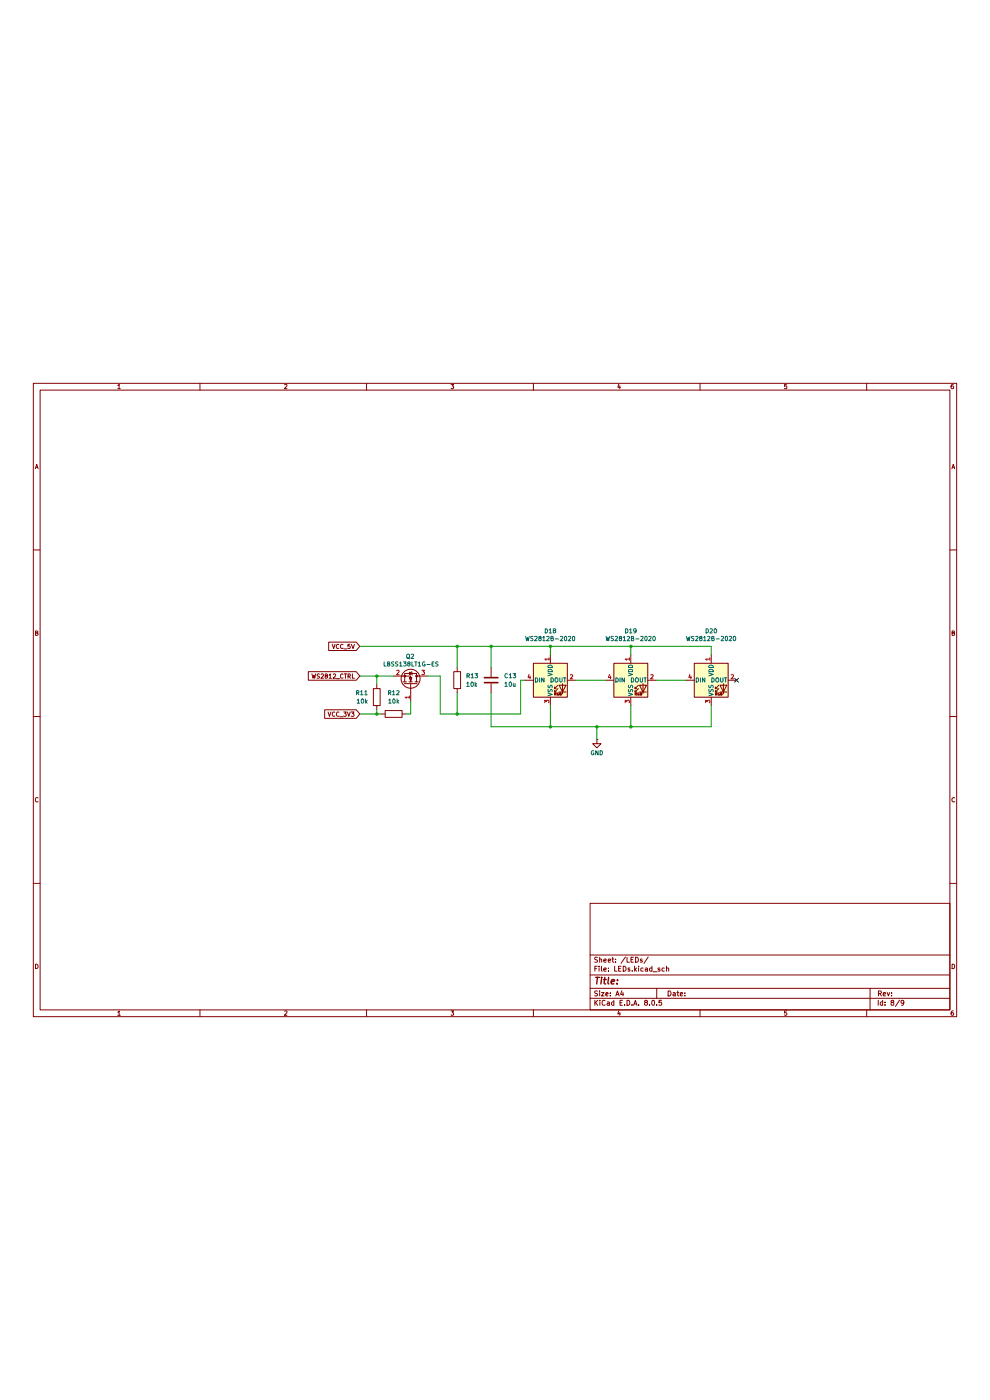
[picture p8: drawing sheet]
(kicad_sch
 (version 20231120)
 (generator "eeschema")
 (generator_version "8.0")
 (paper "A4")
 (lib_symbols
  (symbol "Device:C"
   (pin_numbers hide)
   (pin_names
    (offset 0.254)) (exclude_from_sim no) (in_bom yes) (on_board yes)
   (property "Reference" "C" (at 0.635 2.54 0) (effects (font (size 1.27 1.27)) (justify left)))
   (property "Value" "C" (at 0.635 -2.54 0) (effects (font (size 1.27 1.27)) (justify left)))
   (property "Footprint" "" (at 0.9652 -3.81 0) (effects (font (size 1.27 1.27)) (hide yes)))
   (property "Datasheet" "~" (at 0 0 0) (effects (font (size 1.27 1.27)) (hide yes)))
   (property "Description" "Unpolarized capacitor" (at 0 0 0) (effects (font (size 1.27 1.27)) (hide yes)))
   (symbol "C_0_1"
    (polyline (pts (xy -2.032 -0.762) (xy 2.032 -0.762)) (stroke (width 0.508) (type default)) (fill (type none)))
    (polyline (pts (xy -2.032 0.762) (xy 2.032 0.762)) (stroke (width 0.508) (type default)) (fill (type none))))
   (symbol "C_1_1"
    (pin passive line (at 0 3.81 270) (length 2.794) (name "~" (effects (font (size 1.27 1.27)))) (number "1" (effects (font (size 1.27 1.27)))))
    (pin passive line (at 0 -3.81 90) (length 2.794) (name "~" (effects (font (size 1.27 1.27)))) (number "2" (effects (font (size 1.27 1.27)))))))
  (symbol "Device:R"
   (pin_numbers hide)
   (pin_names
    (offset 0)) (exclude_from_sim no) (in_bom yes) (on_board yes)
   (property "Reference" "R" (at 2.032 0 90) (effects (font (size 1.27 1.27))))
   (property "Value" "R" (at 0 0 90) (effects (font (size 1.27 1.27))))
   (property "Footprint" "" (at -1.778 0 90) (effects (font (size 1.27 1.27)) (hide yes)))
   (property "Datasheet" "~" (at 0 0 0) (effects (font (size 1.27 1.27)) (hide yes)))
   (property "Description" "Resistor" (at 0 0 0) (effects (font (size 1.27 1.27)) (hide yes)))
   (symbol "R_0_1"
    (rectangle (start -1.016 -2.54) (end 1.016 2.54) (stroke (width 0.254) (type default)) (fill (type none))))
   (symbol "R_1_1"
    (pin passive line (at 0 3.81 270) (length 1.27) (name "~" (effects (font (size 1.27 1.27)))) (number "1" (effects (font (size 1.27 1.27)))))
    (pin passive line (at 0 -3.81 90) (length 1.27) (name "~" (effects (font (size 1.27 1.27)))) (number "2" (effects (font (size 1.27 1.27)))))))
  (symbol "LED:WS2812B"
   (pin_names
    (offset 0.254)) (exclude_from_sim no) (in_bom yes) (on_board yes)
   (property "Reference" "D" (at 5.08 5.715 0) (effects (font (size 1.27 1.27)) (justify right bottom)))
   (property "Value" "WS2812B" (at 1.27 -5.715 0) (effects (font (size 1.27 1.27)) (justify left top)))
   (property "Footprint" "LED_SMD:LED_WS2812B_PLCC4_5.0x5.0mm_P3.2mm" (at 1.27 -7.62 0) (effects (font (size 1.27 1.27)) (justify left top) (hide yes)))
   (property "Datasheet" "https://cdn-shop.adafruit.com/datasheets/WS2812B.pdf" (at 2.54 -9.525 0) (effects (font (size 1.27 1.27)) (justify left top) (hide yes)))
   (property "Description" "RGB LED with integrated controller" (at 0 0 0) (effects (font (size 1.27 1.27)) (hide yes)))
   (symbol "WS2812B_0_0"
    (text "RGB" (at 2.286 -4.191 0) (effects (font (size 0.762 0.762)))))
   (symbol "WS2812B_0_1"
    (polyline (pts (xy 1.27 -3.556) (xy 1.778 -3.556)) (stroke (width 0) (type default)) (fill (type none)))
    (polyline (pts (xy 1.27 -2.54) (xy 1.778 -2.54)) (stroke (width 0) (type default)) (fill (type none)))
    (polyline (pts (xy 4.699 -3.556) (xy 2.667 -3.556)) (stroke (width 0) (type default)) (fill (type none)))
    (polyline (pts (xy 2.286 -2.54) (xy 1.27 -3.556) (xy 1.27 -3.048)) (stroke (width 0) (type default)) (fill (type none)))
    (polyline (pts (xy 2.286 -1.524) (xy 1.27 -2.54) (xy 1.27 -2.032)) (stroke (width 0) (type default)) (fill (type none)))
    (polyline (pts (xy 3.683 -1.016) (xy 3.683 -3.556) (xy 3.683 -4.064)) (stroke (width 0) (type default)) (fill (type none)))
    (polyline (pts (xy 4.699 -1.524) (xy 2.667 -1.524) (xy 3.683 -3.556) (xy 4.699 -1.524)) (stroke (width 0) (type default)) (fill (type none)))
    (rectangle (start 5.08 5.08) (end -5.08 -5.08) (stroke (width 0.254) (type default)) (fill (type background))))
   (symbol "WS2812B_1_1"
    (pin power_in line (at 0 7.62 270) (length 2.54) (name "VDD" (effects (font (size 1.27 1.27)))) (number "1" (effects (font (size 1.27 1.27)))))
    (pin output line (at 7.62 0 180) (length 2.54) (name "DOUT" (effects (font (size 1.27 1.27)))) (number "2" (effects (font (size 1.27 1.27)))))
    (pin power_in line (at 0 -7.62 90) (length 2.54) (name "VSS" (effects (font (size 1.27 1.27)))) (number "3" (effects (font (size 1.27 1.27)))))
    (pin input line (at -7.62 0 0) (length 2.54) (name "DIN" (effects (font (size 1.27 1.27)))) (number "4" (effects (font (size 1.27 1.27)))))))
  (symbol "Transistor_FET:BSS138"
   (pin_names hide) (exclude_from_sim no) (in_bom yes) (on_board yes)
   (property "Reference" "Q" (at 5.08 1.905 0) (effects (font (size 1.27 1.27)) (justify left)))
   (property "Value" "BSS138" (at 5.08 0 0) (effects (font (size 1.27 1.27)) (justify left)))
   (property "Footprint" "Package_TO_SOT_SMD:SOT-23" (at 5.08 -1.905 0) (effects (font (size 1.27 1.27)
    (italic yes)) (justify left) (hide yes)))
   (property "Datasheet" "https://www.onsemi.com/pub/Collateral/BSS138-D.PDF" (at 5.08 -3.81 0) (effects (font (size 1.27 1.27)) (justify left) (hide yes)))
   (property "Description" "50V Vds, 0.22A Id, N-Channel MOSFET, SOT-23" (at 0 0 0) (effects (font (size 1.27 1.27)) (hide yes)))
   (symbol "BSS138_0_1"
    (polyline (pts (xy 0.254 0) (xy -2.54 0)) (stroke (width 0) (type default)) (fill (type none)))
    (polyline (pts (xy 0.254 1.905) (xy 0.254 -1.905)) (stroke (width 0.254) (type default)) (fill (type none)))
    (polyline (pts (xy 0.762 -1.27) (xy 0.762 -2.286)) (stroke (width 0.254) (type default)) (fill (type none)))
    (polyline (pts (xy 0.762 0.508) (xy 0.762 -0.508)) (stroke (width 0.254) (type default)) (fill (type none)))
    (polyline (pts (xy 0.762 2.286) (xy 0.762 1.27)) (stroke (width 0.254) (type default)) (fill (type none)))
    (polyline (pts (xy 2.54 2.54) (xy 2.54 1.778)) (stroke (width 0) (type default)) (fill (type none)))
    (polyline (pts (xy 2.54 -2.54) (xy 2.54 0) (xy 0.762 0)) (stroke (width 0) (type default)) (fill (type none)))
    (polyline (pts (xy 0.762 -1.778) (xy 3.302 -1.778) (xy 3.302 1.778) (xy 0.762 1.778)) (stroke (width 0) (type default)) (fill (type none)))
    (polyline (pts (xy 1.016 0) (xy 2.032 0.381) (xy 2.032 -0.381) (xy 1.016 0)) (stroke (width 0) (type default)) (fill (type outline)))
    (polyline (pts (xy 2.794 0.508) (xy 2.921 0.381) (xy 3.683 0.381) (xy 3.81 0.254)) (stroke (width 0) (type default)) (fill (type none)))
    (polyline (pts (xy 3.302 0.381) (xy 2.921 -0.254) (xy 3.683 -0.254) (xy 3.302 0.381)) (stroke (width 0) (type default)) (fill (type none)))
    (circle (center 1.651 0) (radius 2.794) (stroke (width 0.254) (type default)) (fill (type none)))
    (circle (center 2.54 -1.778) (radius 0.254) (stroke (width 0) (type default)) (fill (type outline)))
    (circle (center 2.54 1.778) (radius 0.254) (stroke (width 0) (type default)) (fill (type outline))))
   (symbol "BSS138_1_1"
    (pin input line (at -5.08 0 0) (length 2.54) (name "G" (effects (font (size 1.27 1.27)))) (number "1" (effects (font (size 1.27 1.27)))))
    (pin passive line (at 2.54 -5.08 90) (length 2.54) (name "S" (effects (font (size 1.27 1.27)))) (number "2" (effects (font (size 1.27 1.27)))))
    (pin passive line (at 2.54 5.08 270) (length 2.54) (name "D" (effects (font (size 1.27 1.27)))) (number "3" (effects (font (size 1.27 1.27)))))))
  (symbol "power:GND"
   (power)
   (pin_numbers hide)
   (pin_names
    (offset 0) hide) (exclude_from_sim no) (in_bom yes) (on_board yes)
   (property "Reference" "#PWR" (at 0 -6.35 0) (effects (font (size 1.27 1.27)) (hide yes)))
   (property "Value" "GND" (at 0 -3.81 0) (effects (font (size 1.27 1.27))))
   (property "Footprint" "" (at 0 0 0) (effects (font (size 1.27 1.27)) (hide yes)))
   (property "Datasheet" "" (at 0 0 0) (effects (font (size 1.27 1.27)) (hide yes)))
   (property "Description" "Power symbol creates a global label with name \"GND\" , ground" (at 0 0 0) (effects (font (size 1.27 1.27)) (hide yes)))
   (symbol "GND_0_1"
    (polyline (pts (xy 0 0) (xy 0 -1.27) (xy 1.27 -1.27) (xy 0 -2.54) (xy -1.27 -1.27) (xy 0 -1.27)) (stroke (width 0) (type default)) (fill (type none))))
   (symbol "GND_1_1"
    (pin power_in line (at 0 0 270) (length 0) (name "~" (effects (font (size 1.27 1.27)))) (number "1" (effects (font (size 1.27 1.27))))))))
 (junction
  (at 113.03 109.22)
  (diameter 0)
  (color 0 0 0 0))
 (junction
  (at 165.1 113.03)
  (diameter 0)
  (color 0 0 0 0))
 (junction
  (at 147.32 88.9)
  (diameter 0)
  (color 0 0 0 0))
 (junction
  (at 189.23 113.03)
  (diameter 0)
  (color 0 0 0 0))
 (junction
  (at 113.03 97.79)
  (diameter 0)
  (color 0 0 0 0))
 (junction
  (at 179.07 113.03)
  (diameter 0)
  (color 0 0 0 0))
 (junction
  (at 137.16 109.22)
  (diameter 0)
  (color 0 0 0 0))
 (junction
  (at 137.16 88.9)
  (diameter 0)
  (color 0 0 0 0))
 (junction
  (at 165.1 88.9)
  (diameter 0)
  (color 0 0 0 0))
 (junction
  (at 189.23 88.9)
  (diameter 0)
  (color 0 0 0 0))
 (no_connect
  (at 220.98 99.06))
 (wire
  (pts (xy 147.32 88.9) (xy 165.1 88.9))
  (stroke (width 0) (type default)))
 (wire
  (pts (xy 156.21 99.06) (xy 156.21 109.22))
  (stroke (width 0) (type default)))
 (wire
  (pts (xy 113.03 100.33) (xy 113.03 97.79))
  (stroke (width 0) (type default)))
 (wire
  (pts (xy 123.19 109.22) (xy 123.19 105.41))
  (stroke (width 0) (type default)))
 (wire
  (pts (xy 172.72 99.06) (xy 181.61 99.06))
  (stroke (width 0) (type default)))
 (wire
  (pts (xy 213.36 88.9) (xy 189.23 88.9))
  (stroke (width 0) (type default)))
 (wire
  (pts (xy 156.21 109.22) (xy 137.16 109.22))
  (stroke (width 0) (type default)))
 (wire
  (pts (xy 121.92 109.22) (xy 123.19 109.22))
  (stroke (width 0) (type default)))
 (wire
  (pts (xy 213.36 106.68) (xy 213.36 113.03))
  (stroke (width 0) (type default)))
 (wire
  (pts (xy 147.32 102.87) (xy 147.32 113.03))
  (stroke (width 0) (type default)))
 (wire
  (pts (xy 189.23 113.03) (xy 179.07 113.03))
  (stroke (width 0) (type default)))
 (wire
  (pts (xy 147.32 113.03) (xy 165.1 113.03))
  (stroke (width 0) (type default)))
 (wire
  (pts (xy 113.03 109.22) (xy 114.3 109.22))
  (stroke (width 0) (type default)))
 (wire
  (pts (xy 189.23 88.9) (xy 189.23 91.44))
  (stroke (width 0) (type default)))
 (wire
  (pts (xy 137.16 102.87) (xy 137.16 109.22))
  (stroke (width 0) (type default)))
 (wire
  (pts (xy 147.32 88.9) (xy 137.16 88.9))
  (stroke (width 0) (type default)))
 (wire
  (pts (xy 213.36 113.03) (xy 189.23 113.03))
  (stroke (width 0) (type default)))
 (wire
  (pts (xy 132.08 109.22) (xy 137.16 109.22))
  (stroke (width 0) (type default)))
 (wire
  (pts (xy 165.1 91.44) (xy 165.1 88.9))
  (stroke (width 0) (type default)))
 (wire
  (pts (xy 165.1 106.68) (xy 165.1 113.03))
  (stroke (width 0) (type default)))
 (wire
  (pts (xy 132.08 97.79) (xy 128.27 97.79))
  (stroke (width 0) (type default)))
 (wire
  (pts (xy 189.23 88.9) (xy 165.1 88.9))
  (stroke (width 0) (type default)))
 (wire
  (pts (xy 132.08 97.79) (xy 132.08 109.22))
  (stroke (width 0) (type default)))
 (wire
  (pts (xy 107.95 88.9) (xy 137.16 88.9))
  (stroke (width 0) (type default)))
 (wire
  (pts (xy 147.32 95.25) (xy 147.32 88.9))
  (stroke (width 0) (type default)))
 (wire
  (pts (xy 113.03 107.95) (xy 113.03 109.22))
  (stroke (width 0) (type default)))
 (wire
  (pts (xy 113.03 97.79) (xy 118.11 97.79))
  (stroke (width 0) (type default)))
 (wire
  (pts (xy 107.95 109.22) (xy 113.03 109.22))
  (stroke (width 0) (type default)))
 (wire
  (pts (xy 113.03 97.79) (xy 107.95 97.79))
  (stroke (width 0) (type default)))
 (wire
  (pts (xy 213.36 91.44) (xy 213.36 88.9))
  (stroke (width 0) (type default)))
 (wire
  (pts (xy 179.07 113.03) (xy 179.07 116.84))
  (stroke (width 0) (type default)))
 (wire
  (pts (xy 196.85 99.06) (xy 205.74 99.06))
  (stroke (width 0) (type default)))
 (wire
  (pts (xy 156.21 99.06) (xy 157.48 99.06))
  (stroke (width 0) (type default)))
 (wire
  (pts (xy 189.23 106.68) (xy 189.23 113.03))
  (stroke (width 0) (type default)))
 (wire
  (pts (xy 179.07 113.03) (xy 165.1 113.03))
  (stroke (width 0) (type default)))
 (wire
  (pts (xy 137.16 88.9) (xy 137.16 95.25))
  (stroke (width 0) (type default)))
 (global_label "WS2812_CTRL"
  (shape input)
  (at 107.95 97.79 180)
  (fields_autoplaced yes)
  (effects (font (size 1.27 1.27)) (justify right))
  (property "Intersheetrefs" "${INTERSHEET_REFS}" (at 91.9626 97.79 0) (effects (font (size 1.27 1.27)) (justify right) (hide yes))))
 (global_label "VCC_5V"
  (shape input)
  (at 107.95 88.9 180)
  (fields_autoplaced yes)
  (effects (font (size 1.27 1.27)) (justify right))
  (property "Intersheetrefs" "${INTERSHEET_REFS}" (at 98.0705 88.9 0) (effects (font (size 1.27 1.27)) (justify right) (hide yes))))
 (global_label "VCC_3V3"
  (shape input)
  (at 107.95 109.22 180)
  (fields_autoplaced yes)
  (effects (font (size 1.27 1.27)) (justify right))
  (property "Intersheetrefs" "${INTERSHEET_REFS}" (at 96.861 109.22 0) (effects (font (size 1.27 1.27)) (justify right) (hide yes))))
 (symbol
  (lib_id "LED:WS2812B")
  (at 213.36 99.06 0)
  (unit 1)
  (exclude_from_sim no)
  (in_bom yes)
  (on_board yes)
  (dnp no)
  (property "Reference" "D20" (at 213.36 84.328 0) (effects (font (size 1.27 1.27))))
  (property "Value" "WS2812B-2020" (at 213.36 86.614 0) (effects (font (size 1.27 1.27))))
  (property "Footprint" "LED_SMD:LED_WS2812B_PLCC4_5.0x5.0mm_P3.2mm" (at 214.63 106.68 0) (effects (font (size 1.27 1.27)) (justify left top) (hide yes)))
  (property "Datasheet" "https://www.lcsc.com/datasheet/lcsc_datasheet_2012110135_Worldsemi-WS2812B-2020_C965555.pdf" (at 215.9 108.585 0) (effects (font (size 1.27 1.27)) (justify left top) (hide yes)))
  (property "Description" "RGB LED with integrated controller" (at 213.36 99.06 0) (effects (font (size 1.27 1.27)) (hide yes)))
  (property "LCSC Part # " "C965555" (at 213.36 99.06 0) (effects (font (size 1.27 1.27)) (hide yes)))
  (pin "2")
  (pin "4")
  (pin "1")
  (pin "3"))
 (symbol
  (lib_id "Device:R")
  (at 137.16 99.06 180)
  (unit 1)
  (exclude_from_sim no)
  (in_bom yes)
  (on_board yes)
  (dnp no)
  (fields_autoplaced yes)
  (property "Reference" "R13" (at 139.7 97.7899 0) (effects (font (size 1.27 1.27)) (justify right)))
  (property "Value" "10k" (at 139.7 100.3299 0) (effects (font (size 1.27 1.27)) (justify right)))
  (property "Footprint" "Resistor_SMD:R_0603_1608Metric" (at 138.938 99.06 90) (effects (font (size 1.27 1.27)) (hide yes)))
  (property "Datasheet" "~" (at 137.16 99.06 0) (effects (font (size 1.27 1.27)) (hide yes)))
  (property "Description" "Resistor" (at 137.16 99.06 0) (effects (font (size 1.27 1.27)) (hide yes)))
  (property "Field7" "" (at 137.16 99.06 0) (effects (font (size 1.27 1.27)) (hide yes)))
  (property "LCSC Part # " "C25804" (at 137.16 99.06 0) (effects (font (size 1.27 1.27)) (hide yes)))
  (pin "2")
  (pin "1"))
 (symbol
  (lib_id "Device:R")
  (at 118.11 109.22 270)
  (unit 1)
  (exclude_from_sim no)
  (in_bom yes)
  (on_board yes)
  (dnp no)
  (fields_autoplaced yes)
  (property "Reference" "R12" (at 118.11 102.87 90) (effects (font (size 1.27 1.27))))
  (property "Value" "10k" (at 118.11 105.41 90) (effects (font (size 1.27 1.27))))
  (property "Footprint" "Resistor_SMD:R_0603_1608Metric" (at 118.11 107.442 90) (effects (font (size 1.27 1.27)) (hide yes)))
  (property "Datasheet" "~" (at 118.11 109.22 0) (effects (font (size 1.27 1.27)) (hide yes)))
  (property "Description" "Resistor" (at 118.11 109.22 0) (effects (font (size 1.27 1.27)) (hide yes)))
  (property "Field7" "" (at 118.11 109.22 0) (effects (font (size 1.27 1.27)) (hide yes)))
  (property "LCSC Part # " "C25804" (at 118.11 109.22 0) (effects (font (size 1.27 1.27)) (hide yes)))
  (pin "2")
  (pin "1"))
 (symbol
  (lib_id "power:GND")
  (at 179.07 116.84 0)
  (unit 1)
  (exclude_from_sim no)
  (in_bom yes)
  (on_board yes)
  (dnp no)
  (property "Reference" "#PWR032" (at 179.07 123.19 0) (effects (font (size 1.27 1.27)) (hide yes)))
  (property "Value" "GND" (at 179.07 120.904 0) (effects (font (size 1.27 1.27))))
  (property "Footprint" "" (at 179.07 116.84 0) (effects (font (size 1.27 1.27)) (hide yes)))
  (property "Datasheet" "" (at 179.07 116.84 0) (effects (font (size 1.27 1.27)) (hide yes)))
  (property "Description" "Power symbol creates a global label with name \"GND\" , ground" (at 179.07 116.84 0) (effects (font (size 1.27 1.27)) (hide yes)))
  (pin "1"))
 (symbol
  (lib_id "Transistor_FET:BSS138")
  (at 123.19 100.33 270)
  (mirror x)
  (unit 1)
  (exclude_from_sim no)
  (in_bom yes)
  (on_board yes)
  (dnp no)
  (property "Reference" "Q2" (at 121.666 91.948 90) (effects (font (size 1.27 1.27)) (justify left)))
  (property "Value" "LBSS138LT1G-ES" (at 114.808 94.234 90) (effects (font (size 1.27 1.27)) (justify left)))
  (property "Footprint" "Package_TO_SOT_SMD:SOT-23" (at 121.285 95.25 0) (effects (font (size 1.27 1.27)
    (italic yes)) (justify left) (hide yes)))
  (property "Datasheet" "https://wmsc.lcsc.com/wmsc/upload/file/pdf/v2/lcsc/2301091730_ElecSuper-LBSS138LT1G-ES_C5224262.pdf" (at 119.38 95.25 0) (effects (font (size 1.27 1.27)) (justify left) (hide yes)))
  (property "Description" "50V Vds, 0.22A Id, N-Channel MOSFET, SOT-23" (at 123.19 100.33 0) (effects (font (size 1.27 1.27)) (hide yes)))
  (property "LCSC Part # " "C5224262" (at 123.19 100.33 0) (effects (font (size 1.27 1.27)) (hide yes)))
  (pin "1")
  (pin "3")
  (pin "2"))
 (symbol
  (lib_id "LED:WS2812B")
  (at 165.1 99.06 0)
  (unit 1)
  (exclude_from_sim no)
  (in_bom yes)
  (on_board yes)
  (dnp no)
  (property "Reference" "D18" (at 165.1 84.328 0) (effects (font (size 1.27 1.27))))
  (property "Value" "WS2812B-2020" (at 165.1 86.614 0) (effects (font (size 1.27 1.27))))
  (property "Footprint" "LED_SMD:LED_WS2812B_PLCC4_5.0x5.0mm_P3.2mm" (at 166.37 106.68 0) (effects (font (size 1.27 1.27)) (justify left top) (hide yes)))
  (property "Datasheet" "https://www.lcsc.com/datasheet/lcsc_datasheet_2012110135_Worldsemi-WS2812B-2020_C965555.pdf" (at 167.64 108.585 0) (effects (font (size 1.27 1.27)) (justify left top) (hide yes)))
  (property "Description" "RGB LED with integrated controller" (at 165.1 99.06 0) (effects (font (size 1.27 1.27)) (hide yes)))
  (property "LCSC Part # " "C965555" (at 165.1 99.06 0) (effects (font (size 1.27 1.27)) (hide yes)))
  (pin "2")
  (pin "4")
  (pin "1")
  (pin "3"))
 (symbol
  (lib_id "Device:C")
  (at 147.32 99.06 0)
  (unit 1)
  (exclude_from_sim no)
  (in_bom yes)
  (on_board yes)
  (dnp no)
  (fields_autoplaced yes)
  (property "Reference" "C13" (at 151.13 97.7899 0) (effects (font (size 1.27 1.27)) (justify left)))
  (property "Value" "10u" (at 151.13 100.3299 0) (effects (font (size 1.27 1.27)) (justify left)))
  (property "Footprint" "Capacitor_SMD:C_0402_1005Metric" (at 148.2852 102.87 0) (effects (font (size 1.27 1.27)) (hide yes)))
  (property "Datasheet" "~" (at 147.32 99.06 0) (effects (font (size 1.27 1.27)) (hide yes)))
  (property "Description" "Unpolarized capacitor" (at 147.32 99.06 0) (effects (font (size 1.27 1.27)) (hide yes)))
  (property "Field7" "" (at 147.32 99.06 0) (effects (font (size 1.27 1.27)) (hide yes)))
  (property "LCSC Part # " " C15525" (at 147.32 99.06 0) (effects (font (size 1.27 1.27)) (hide yes)))
  (pin "2")
  (pin "1"))
 (symbol
  (lib_id "Device:R")
  (at 113.03 104.14 0)
  (mirror y)
  (unit 1)
  (exclude_from_sim no)
  (in_bom yes)
  (on_board yes)
  (dnp no)
  (property "Reference" "R11" (at 110.49 102.8699 0) (effects (font (size 1.27 1.27)) (justify left)))
  (property "Value" "10k" (at 110.49 105.4099 0) (effects (font (size 1.27 1.27)) (justify left)))
  (property "Footprint" "Resistor_SMD:R_0603_1608Metric" (at 114.808 104.14 90) (effects (font (size 1.27 1.27)) (hide yes)))
  (property "Datasheet" "~" (at 113.03 104.14 0) (effects (font (size 1.27 1.27)) (hide yes)))
  (property "Description" "Resistor" (at 113.03 104.14 0) (effects (font (size 1.27 1.27)) (hide yes)))
  (property "Field7" "" (at 113.03 104.14 0) (effects (font (size 1.27 1.27)) (hide yes)))
  (property "LCSC Part # " "C25804" (at 113.03 104.14 0) (effects (font (size 1.27 1.27)) (hide yes)))
  (pin "2")
  (pin "1"))
 (symbol
  (lib_id "LED:WS2812B")
  (at 189.23 99.06 0)
  (unit 1)
  (exclude_from_sim no)
  (in_bom yes)
  (on_board yes)
  (dnp no)
  (property "Reference" "D19" (at 189.23 84.328 0) (effects (font (size 1.27 1.27))))
  (property "Value" "WS2812B-2020" (at 189.23 86.614 0) (effects (font (size 1.27 1.27))))
  (property "Footprint" "LED_SMD:LED_WS2812B_PLCC4_5.0x5.0mm_P3.2mm" (at 190.5 106.68 0) (effects (font (size 1.27 1.27)) (justify left top) (hide yes)))
  (property "Datasheet" "https://www.lcsc.com/datasheet/lcsc_datasheet_2012110135_Worldsemi-WS2812B-2020_C965555.pdf" (at 191.77 108.585 0) (effects (font (size 1.27 1.27)) (justify left top) (hide yes)))
  (property "Description" "RGB LED with integrated controller" (at 189.23 99.06 0) (effects (font (size 1.27 1.27)) (hide yes)))
  (property "LCSC Part # " "C965555" (at 189.23 99.06 0) (effects (font (size 1.27 1.27)) (hide yes)))
  (pin "2")
  (pin "4")
  (pin "1")
  (pin "3")))
